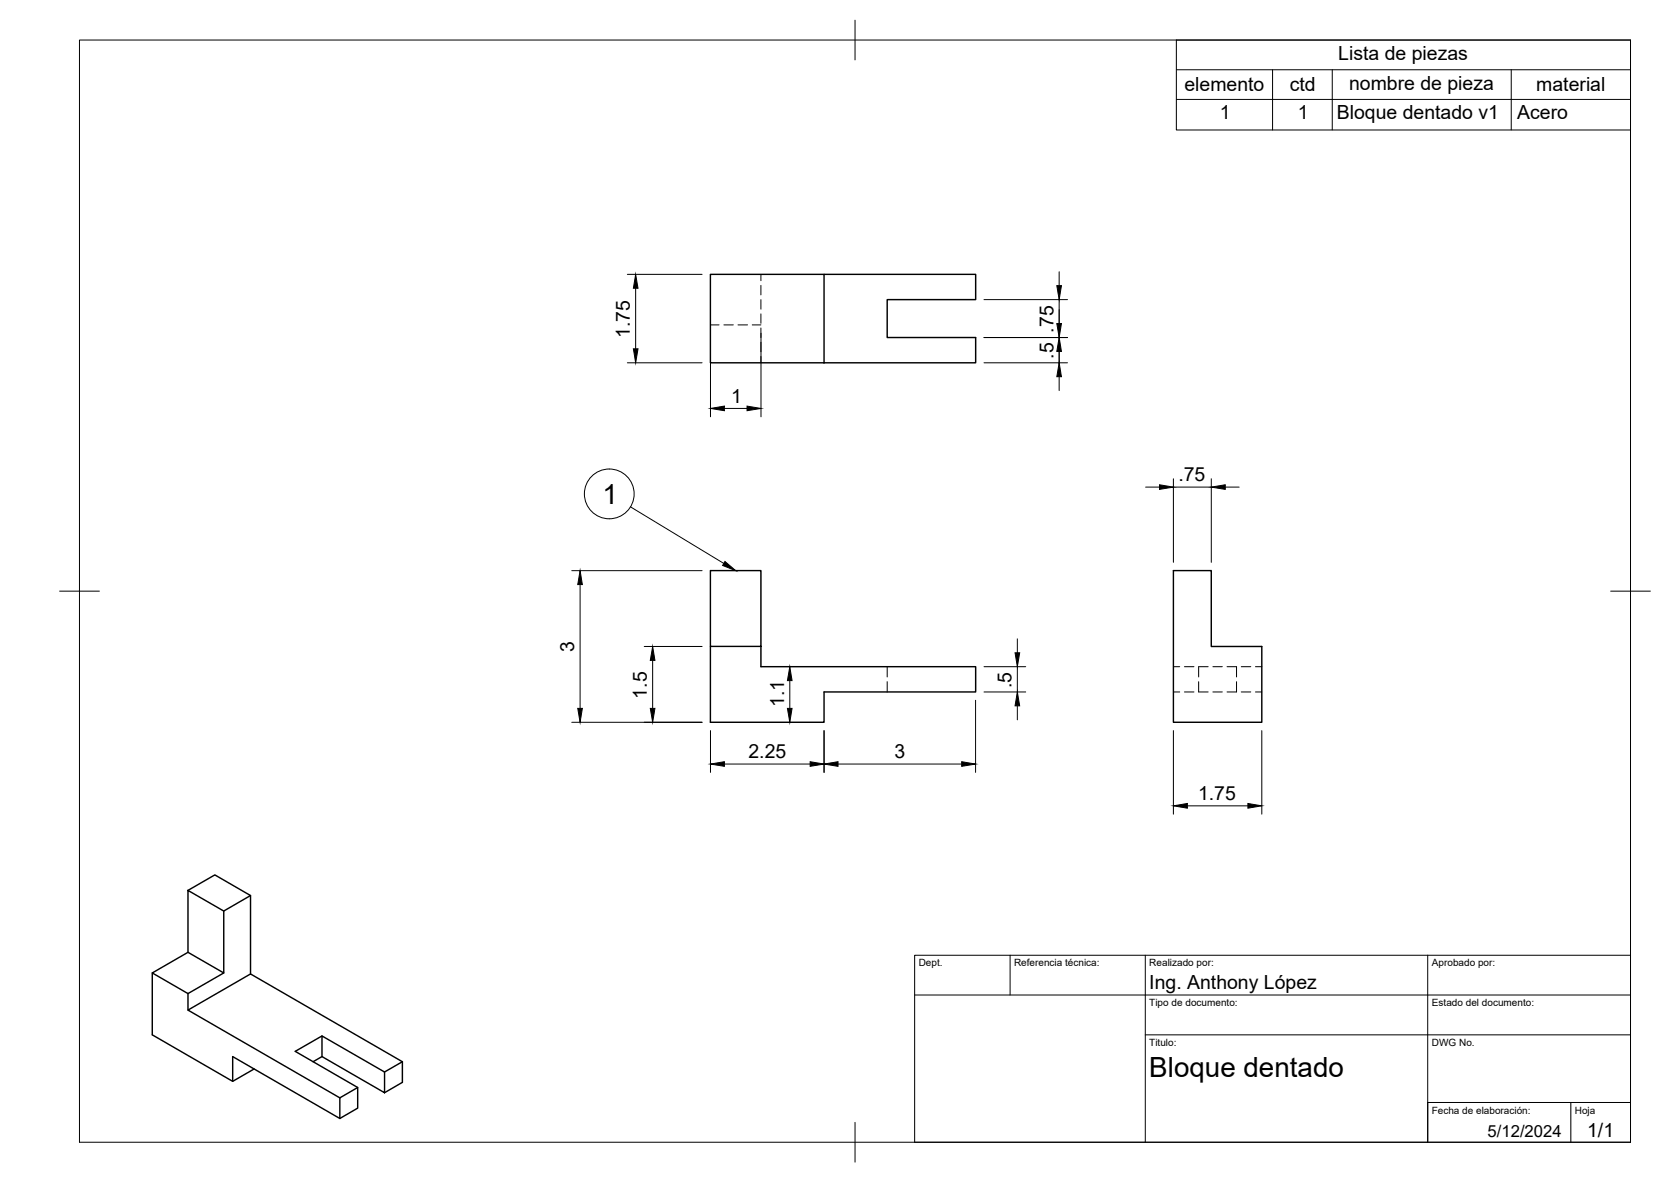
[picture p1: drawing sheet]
<svg xmlns="http://www.w3.org/2000/svg" width="420mm" height="297mm" viewBox="0 0 420 297" stroke-linecap="round" stroke-linejoin="round" font-family="sans-serif">
<!-- layer: Visible -->
<g fill="none" stroke="#000" stroke-width=".36">
<path d="M178.6 68.9h28.6v22.3h-28.6zM207.2 68.9h38.1v6.4h-22.2v9.5h22.2v6.4h-38.1M178.6 143.4h12.7v19h-12.7zM295 143.4h9.6v19.1h12.7v19h-22.3zM178.6 162.4v19.1h28.6v-7.6h38.1v-6.4h-54v-5.1M47.3 223.8l9 5.1v15.6l-9-5.2zM47.3 223.8l6.7-3.9 9 5.2-6.7 3.8M47.3 239.3l-9 5.2 9 5.2 9-5.2M63 225.1v19.7M38.3 244.5v15.6l20.2 11.6 5.4-3.1M47.3 249.7v4.1M81 260.3l15.7 9.1v5.2l-15.7-9.1z"/>
<path d="M81 260.3l-6.8 3.9 15.7 9.1v5.2l-4.5 2.6-26.9-15.6v6.2M81 265.5l-2.3 1.3M89.9 273.3l-4.5 2.6v5.2M96.7 269.4l4.5-2.6-38.2-22-15.7 9 38.1 22.1M101.2 266.8v5.2l-4.5 2.6"/>
</g>
<!-- layer: Hidden -->
<g fill="none" stroke="#000" stroke-width=".25">
<path d="M191.3 68.9v1.6M191.3 71.7v2.4M191.3 75.3v2.4M191.3 78.9v2.3M178.6 81.6h2.2M182 81.6h2.4M185.6 81.6h2.4M189.1 81.6h2.2M191.3 82.4v2.4M191.3 86v2.4M191.3 89.6v1.6M223.1 167.5v2.6"/>
<path d="M223.1 171.3v2.6M295 173.9h1.6M295 167.5h1.6M297.8 173.9h2.4M297.8 167.5h2.4M301.4 171.3v2.6h2.4M303.8 167.5h-2.4v2.6M305 173.9h2.3M305 167.5h2.3M308.5 167.5h2.4v2.6M310.9 171.3v2.6h-2.4M312.1 173.9h2.4"/>
<path d="M312.1 167.5h2.4M315.7 173.9h1.6M315.7 167.5h1.6"/>
</g>
<!-- layer: BORDER -->
<path d="M20 10.1h390v276.9h-390zM215 5.1v10M15 148.6h10M405 148.6h10M215 282.1v9.9" fill="none" stroke="#000" stroke-width=".25"/>
<!-- layer: TITLEBLOCK -->
<path d="M230 240.1h180v46.9h-180zM230 250h180M254 240.1v9.9M288 240.1v46.9M359 240v47M288 260.1h122M359 277.1h51M395 277.1v9.9" fill="none" stroke="#000" stroke-width=".25"/>
<!-- layer: FD_Dimensions -->
<g fill="none" stroke="#000" stroke-width=".25">
<path d="M157.7 68.9h18.8M159.8 72.4v15.3M247.4 75.3h21M266.3 68.3v3.5M266.3 75.3v16.5M157.7 91.2h18.8M178.6 83.7v21M191.3 83.7v21M247.4 84.8h21M247.4 91.2h21M266.3 94.7v3.5M182.1 102.6h5.7"/>
<path d="M288.1 122.4h3.4M295 120.3v21M295 122.4h9.6M304.6 120.3v21M308.1 122.4h3.5M143.8 143.4h32.7M145.9 146.9v31.1M162 162.5h14.5M164.1 166v12M198.6 171v7M245.3 176v18.1M247.4 167.5h10.5"/>
<path d="M247.4 173.9h10.5M255.8 160.5v3.5M255.8 167.5v6.4M255.8 177.4v3.5M143.8 181.5h32.7M178.6 183.6v10.5M182.1 192h21.6M207.2 183.6v10.5M210.7 192h31.1M295 183.6v21M317.3 183.6v21M298.6 202.5h15.2"/>
</g>
<g fill="#000" stroke="#000" stroke-width=".25">
<path d="M159.8 68.9l.6 3.5h-1.1zM265.7 71.8h1.2l-.6 3.5zM159.3 87.7h1.1l-.6 3.5zM265.7 81.3h1.2l-.6 3.5zM266.3 91.2l.6 3.5h-1.2zM266.3 84.8l.6 3.5h-1.2zM178.6 102.6l3.5-.5v1.1zM187.8 102.1l3.5 .5-3.5 .6zM291.5 121.8l3.5 .6-3.5 .6zM304.6 122.4l3.5-.6v1.2zM145.9 143.4l.5 3.5h-1.1zM145.3 178h1.1l-.5 3.5z"/>
<path d="M164.1 162.5l.6 3.5h-1.2zM163.5 178h1.2l-.6 3.5zM198 178h1.2l-.6 3.5zM198.6 167.5l.6 3.5h-1.2zM255.2 164h1.2l-.6 3.5zM255.8 173.9l.6 3.5h-1.2zM178.6 192l3.5-.6v1.2zM203.7 191.4l3.5 .6-3.5 .6zM207.2 192l3.5-.6v1.2zM241.8 191.4l3.5 .6-3.5 .6zM295 202.5l3.6-.6v1.2zM313.8 201.9l3.5 .6-3.5 .6z"/>
</g>
<!-- layer: Parts Lists -->
<path d="M295.8 10.1h114.2v22.6h-114.2zM295.8 17.5h114.2M320 17.5v15.2M335 17.5v15.2M380 17.5v15.2M295.8 25h114.2" fill="none" stroke="#000" stroke-width=".25"/>
<!-- layer: Balloons -->
<circle cx="153.2" cy="124.1" r="6.3" fill="none" stroke="#000" stroke-width=".25"/>
<!-- layer: 0 -->
<path d="M182.3 141.1l2.7 2.3-3.3-1.3z" fill="#000" stroke="#000" stroke-width=".25"/>
<path d="M158.5 127.4l23.5 14.2" fill="none" stroke="#000" stroke-width=".25"/>
<g font-size="7">
<text x="151.5" y="126.6">1</text>
<text x="289" y="270.6">Bloque dentado</text>
</g>
<g font-size="4.9">
<text x="336.5" y="15.1">Lista de piezas</text>
<text x="297.8" y="23">elemento</text>
<text x="324.3" y="23">ctd</text>
<text x="339.2" y="22.5">nombre de pieza</text>
<text x="386.3" y="23">material</text>
<text x="306.7" y="29.9">1</text>
<text x="326.3" y="29.9">1</text>
<text x="336.1" y="30">Bloque dentado v1</text>
<text x="381.5" y="30">Acero</text>
<text x="264.9" y="83.6" transform="rotate(-90 264.9 83.6)">.75</text>
<text x="158.4" y="85" transform="rotate(-90 158.4 85)">1.75</text>
<text x="264.9" y="90.2" transform="rotate(-90 264.9 90.2)">.5</text>
<text x="183.8" y="101.2">1</text>
<text x="296.3" y="121">.75</text>
<text x="144.4" y="163.8" transform="rotate(-90 144.4 163.8)">3</text>
<text x="254.4" y="172.9" transform="rotate(-90 254.4 172.9)">.5</text>
<text x="162.6" y="175.5" transform="rotate(-90 162.6 175.5)">1.5</text>
<text x="197.2" y="177.7" transform="rotate(-90 197.2 177.7)">1.1</text>
<text x="188.2" y="190.5">2.25</text>
<text x="224.9" y="190.5">3</text>
<text x="301.2" y="201">1.75</text>
<text x="289" y="248.5">Ing. Anthony López</text>
<text x="399.1" y="285.7">1/1</text>
</g>
<text font-size="4.2" x="374" y="285.7">5/12/2024</text>
<g font-size="2.5">
<text x="231" y="242.9">Dept.</text>
<text x="255" y="242.9">Referencia técnica:</text>
<text x="289" y="242.9">Realizado por:</text>
<text x="360" y="242.9">Aprobado por:</text>
<text x="289" y="252.8">Tipo de documento:</text>
<text x="360" y="252.9">Estado del documento:</text>
<text x="289" y="262.9">Titulo:</text>
<text x="360" y="262.9">DWG No.</text>
<text x="360" y="279.9">Fecha de elaboración:</text>
<text x="396" y="279.9">Hoja</text>
</g>
</svg>
